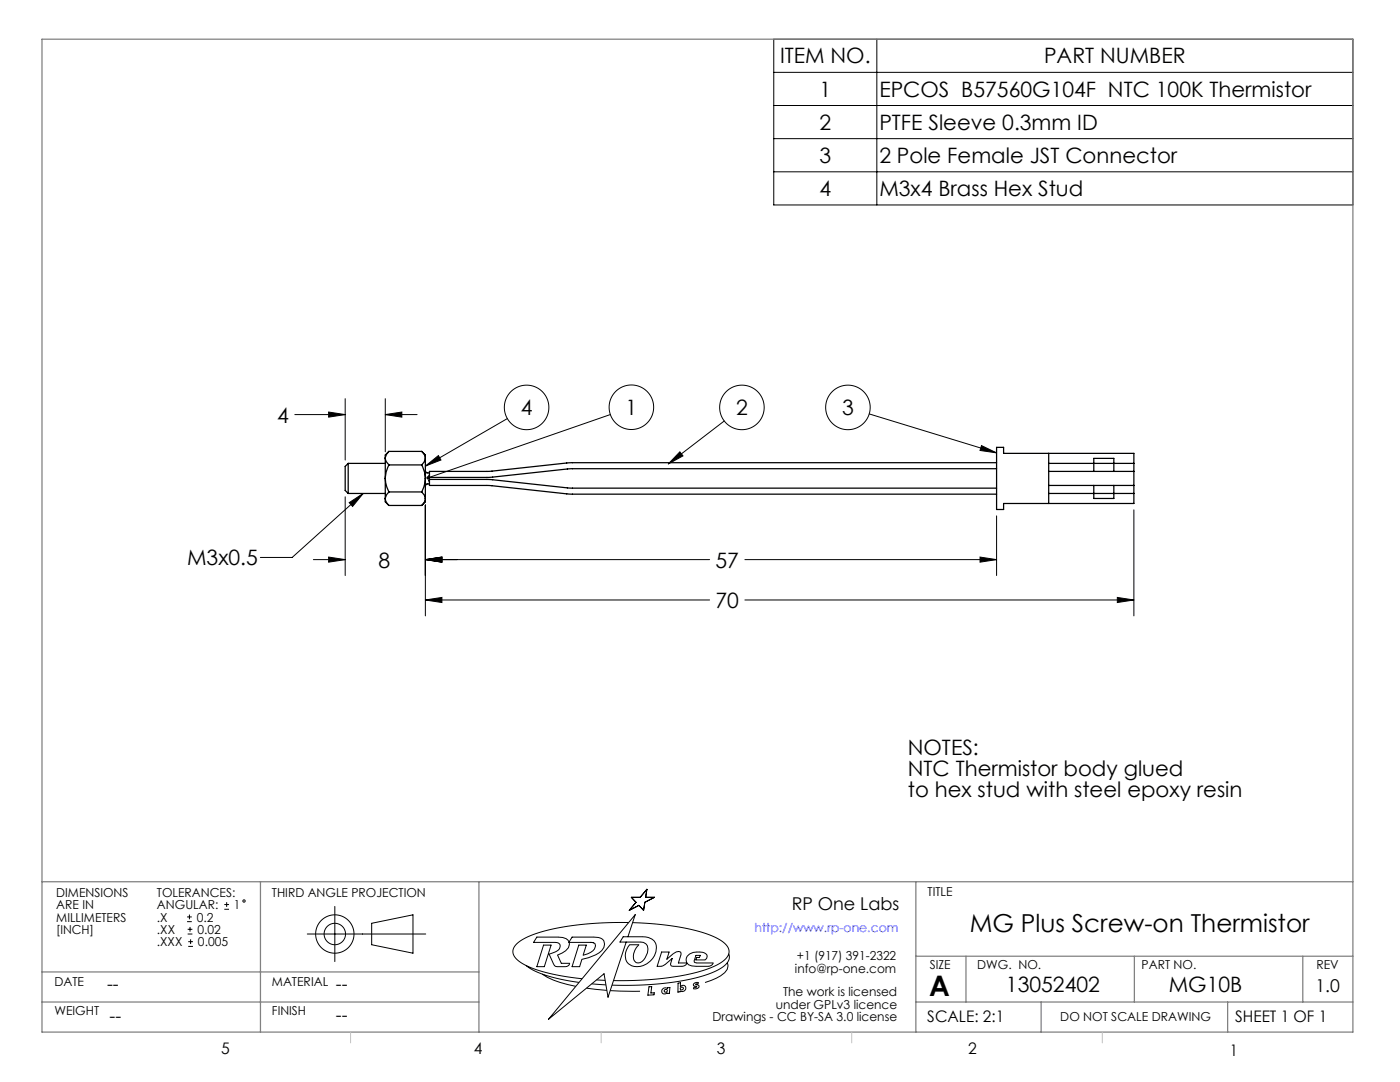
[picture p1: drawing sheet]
<svg xmlns="http://www.w3.org/2000/svg" width="279mm" height="216mm" viewBox="0 0 279 216" stroke-linecap="round" stroke-linejoin="round" font-family="sans-serif">
<g fill="none" stroke="#000" stroke-width=".2">
<path d="M154.4 7.8h115.6v33.1h-115.6zM154.4 14.4h115.6M175 7.8v33.1M154.4 21.1h115.6M154.4 27.7h115.6M154.4 34.3h115.6M68.9 79.6v12.2M76.9 79.6v10.6M58.8 82.7h10.1M65.6 82.2l3.3 .5-3.3 .5zM68.9 99.1v15.7M72.5 98.5l-14.2 12.7h-6.3"/>
<path d="M76.9 82.7l3.3-.5v1zM76.9 82.7h6.3M84.9 93l2.6-2.1 .5 .9zM101.2 83.5l-16.3 9.5M121.8 82.7l-36.4 12.6M135.7 90.2l.6 .8-2.9 1.6zM144.5 84l-11.1 8.6M173.5 82.6l25.4 7.8M195.9 88.9l3 1.5-3.3-.5zM62.5 111.7h6.4M65.6 111.2l3.3 .5-3.3 .5zM69.7 100.3l2.8-1.8-2.1 2.6z"/>
<path d="M84.9 111.7l3.3-.5v1zM84.9 119.7l3.3-.5v1zM84.9 100.8v22.1M84.9 111.7h56.7M84.9 119.7h56.7M148.7 111.7h50.2M148.7 119.7h77.6M195.6 111.2l3.3 .5-3.3 .5zM198.9 102.9v11.9M223 119.2l3.3 .5-3.3 .5zM226.3 101.7v21.2M126 179.1h1.8l1.3-1.6-.3 1.6h1.8l-1.9 .9-.3 1.6-.9-.9-1.9 .9 1.3-1.6z"/>
<path d="M37.3 183.9h1M37.3 183h1M37.5 186.4h.9M37.5 185.4h.9M37.6 188.8h.9M37.6 187.9h.9M37.8 182.5v.9M37.9 185v.9M38 187.4v1M44.8 181.4h.9M44.8 180.5h.9M45.2 180v1"/>
<path d="M61.3 186.4h23.7M66.8 180.9v11M74.2 184.2l8.2-1.7v7.7l-8.2-1.7zM105 192.7a19.7 19.7 0 0 0 8.8 3.1l1.8 .2M108.2 194.4a16.2 16.2 0 0 0 6.7 2.4M108.5 188.6h1.5l-1.4 4.3h-1.5zM113.6 188a1.96 1.96 0 0 0-2.2-1h-4.3l-.6 1h4.3a.85 .85 0 0 1 1 .8 1.73 1.73 0 0 1-1.5 1.3l-.7 .3 .8 1.8a.79 .79 0 0 0 .8 .7h1.6a.8 .8 0 0 0 .9-.7h-1.7l-.7-1.6a3 3 0 0 0 2.3-2.2v-.4M114.2 187h4.3a1.69 1.69 0 0 1 2.2 1.4 2.64 2.64 0 0 1-1.8 2.1l-1.4 .6-1.4 .3-.4 1.5h-1.5l1.3-4.3h1.5l-.6 2a2.88 2.88 0 0 0 2.4-1.9 .76 .76 0 0 0-1-.7h-4.3zM117 197.2l4.1 .4M118.1 196.3l2.8 .2M119 195.5l1.8 .1M121.8 197.7l5.9 .1"/>
<path d="M124.4 186.9h3.8a2.34 2.34 0 0 1 2.8 2.2 3.9 3.9 0 0 1-5 3.6 2.38 2.38 0 0 1-.7-3.8l.3-.4h1.9a2.85 2.85 0 0 0-.9 3.2 1.29 1.29 0 0 0 2.2-.6 2.26 2.26 0 0 0 .1-2.8l-.5-.3h-.5h-4.2zM125.3 186.9l1.5-4.4-17.3 20.9 11-9.1 .8 4.7 3.7-11M125.5 184.1a55.8 55.8 0 0 0-19.4 2.5 6 6 0 0 0-3.7 2.8 2.59 2.59 0 0 0 1.7 2.8 31.2 31.2 0 0 0 12.1 3.1M126.2 184.1a45.9 45.9 0 0 1 16.5 2.9 3.9 3.9 0 0 1 2.8 2.9 3.9 3.9 0 0 1-2.7 2.8 44.4 44.4 0 0 1-16.4 2.9l-4 .1M129.5 196.9h.6l-.2 1.2h.7l-.1 .4-1.2 .1zM132 190h1.5l-.4 1.4 1.9-1.5h.5l.3 .1 .1 .5-.5 1.6h1.7a1.06 1.06 0 0 1-1 .7l-2.2-.1-.1-.4 .4-1.1-2 1.6h-1.1zM132.2 197.4l.5-.3 .5 .2v-.2l.5-.1-.1 1.2-.5 .1v-.2a.59 .59 0 0 1-.8 .1 .59 .59 0 0 1-.1-.8zM135.3 196.2l.5-.1v.8a.63 .63 0 0 1 1.1 0 .63 .63 0 0 1-.6 .9l-.5-.1v.2l-.5 .1zM136.4 197.2a.3 .3 0 0 0-.4-.3 .3 .3 0 0 0-.2 .4 .3 .3 0 0 0 .4 .2l.2-.3M137.1 190.8a3.2 3.2 0 0 1 3.9-.4l.1 .4-.1 .4-.3 .3h-1.8l.1-.4h.6l.2-.5h-.9l-.3 1.4 .5 .1h3.2a1.02 1.02 0 0 1-1 .7l-3.2-.1a1.2 1.2 0 0 1-1-1.9zM138.5 196.3l.4-.2h.5l-.1 .2h-.3l-.1 .2a.43 .43 0 0 1 .4 .1 .43 .43 0 0 1 .1 .5l-.4 .2h-.6l.1-.3h.4l.2-.1-.1-.1a.4 .4 0 0 1-.5-.1 .4 .4 0 0 1 0-.4zM145.1 192.1a1.58 1.58 0 0 1-.5 2 10.2 10.2 0 0 1-3.9 1.9"/>
<path d="M145.4 190.3a2.32 2.32 0 0 1-1.4 2.8 28.8 28.8 0 0 1-11.7 3.1 73.7 73.7 0 0 1-10.2 .4"/>
<circle cx="105.1" cy="81.3" r="4.4"/>
<circle cx="126" cy="81.3" r="4.4"/>
<circle cx="148.1" cy="81.3" r="4.4"/>
<circle cx="169.2" cy="81.3" r="4.4"/>
<circle cx="48.7" cy="179.8" r=".24"/>
<circle cx="66.8" cy="186.4" r="2.14"/>
<circle cx="66.8" cy="186.4" r="3.8"/>
<circle cx="132.8" cy="197.7" r=".32"/>
</g>
<g fill="none" stroke="#808080" stroke-width=".25">
<path d="M8.4 7.8h261.6v198.1h-261.6zM8.4 175.9h261.6M52 175.9v30M95.6 175.9v30M182.8 175.9v30M8.4 199.9h87.2M8.4 193.9h87.2M182.8 199.9h87.2M182.8 190.8h87.2M192.8 190.8v9.1M207.8 199.9v6M226.4 190.8v9.1"/>
<path d="M245 199.9v6M260 190.8v9.1"/>
</g>
<path d="M70 205.9v2.2M120 205.9v2.2M170 205.9v2.2M220 205.9v2.2" fill="none" stroke="#c0c0c0" stroke-width=".2"/>
<g fill="#000">
<path d="M69.7 100.3l2.8-1.8-2.1 2.6z"/>
<path d="M195.9 88.9l3 1.5-3.3-.5zM85.2 95.1l-.1 .4 .3-.2-.3 .2a.34 .34 0 0 0 .5 .1 .34 .34 0 0 0 .1-.5 .34 .34 0 0 0-.5 0zM135.7 90.2l.6 .8-2.9 1.6zM84.9 93l2.6-2.1 .5 .9z"/>
<path d="M84.9 111.7l3.3-.5v1zM195.6 111.2l3.3 .5-3.3 .5zM84.9 111.7l3.3-.5v1zM65.6 111.2l3.3 .5-3.3 .5zM65.6 82.2l3.3 .5-3.3 .5zM76.9 82.7l3.3-.5v1zM84.9 119.7l3.3-.5v1zM223 119.2l3.3 .5-3.3 .5z"/>
</g>
<g fill="none" stroke="#000" stroke-width=".25">
<path d="M69.5 92.5l-.6 .6v4.8l.6 .6M69.5 92.5v6M69.5 92.5h7.4M69.5 98.5h7.4M76.9 91.4l.2 .7 .5 .7M76.9 91.4v4.1M76.9 95.5l.3 1.7 .4 1M76.9 95.5v4M76.9 99.5a2.03 2.03 0 0 0 .7 1.4M76.9 99.5v.6l.7 .8M77.6 90.1a1.69 1.69 0 0 0-.7 1.3M77.6 92.8a5.9 5.9 0 0 0-.7 2.7"/>
<path d="M77.6 98.2l-.5 .5-.2 .8M77.6 90.1l-.7 .7v.6M77.6 92.8h6.6M77.6 90.1h6.6M77.6 98.2h6.6M84.2 92.8a5.9 5.9 0 0 1 .7 2.7M84.2 90.1a2.02 2.02 0 0 1 .7 1.3M84.2 98.2l.5 .6 .2 .7M84.2 90.1l.7 .7v.6M84.9 91.4l-.3 .8-.4 .6M84.9 91.4v4.1M84.9 95.5l-.1 .9-.6 1.8"/>
<path d="M84.9 95.5v4M84.9 99.5l-.3 .8-.4 .6M84.9 99.5v.6l-.7 .8M84.9 94.1l.3 .3h.5M85.7 95v1M85.7 96.6h-.5l-.3 .3M198.9 92.3h-84.9l-16.2 1.7-12.1 .1v1.2l12-.1 16.4-1.7h84.8M198.9 97.4h-84.8l-16.4-1.7h-12v1.2h12.1l16.2 1.7h84.9M198.9 89.3h1.4v1.2h26v10h-26v1.2h-1.4zM209.3 92.5h17M209.3 98.5h17M209.3 94.1h17"/>
<path d="M209.3 96.9h17M209.3 90.5v10M218.3 94.1v-2.6h4v2.6M218.3 96.9v2.6h4v-2.6M77.6 100.9h6.6"/>
</g>
<text font-size="5.6" x="185.4" y="198.7">A</text>
<text font-size="4.9" x="193.5" y="186">MG Plus Screw-on Thermistor</text>
<g font-size="4.2">
<text x="155.7" y="12.7">ITEM NO.</text>
<text x="208.4" y="12.7">PART NUMBER</text>
<text x="163.5" y="19.3">1</text>
<text x="175.5" y="19.3">EPCOS B57560G104F NTC 100K Thermistor</text>
<text x="163.5" y="25.9">2</text>
<text x="175.5" y="25.9">PTFE Sleeve 0.3mm ID</text>
<text x="163.5" y="32.5">3</text>
<text x="175.5" y="32.5">2 Pole Female JST Connector</text>
<text x="163.5" y="39.1">4</text>
<text x="175.5" y="39.1">M3x4 Brass Hex Stud</text>
<text x="103.9" y="82.8">4</text>
<text x="124.8" y="82.7">1</text>
<text x="146.9" y="82.8">2</text>
<text x="168" y="82.8">3</text>
<text x="55.3" y="84.3">4</text>
<text x="37.3" y="112.8">M3x0.5</text>
<text x="75.6" y="113.3">8</text>
<text x="142.8" y="113.3">57</text>
<text x="142.8" y="121.3">70</text>
<text x="181.2" y="150.6">NOTES:</text>
<text x="181.2" y="154.8">NTC Thermistor body glued</text>
<text x="181.2" y="159">to hex stud with steel epoxy resin</text>
<text x="200.8" y="198">13052402</text>
<text x="233.2" y="198">MG10B</text>
</g>
<g font-size="3.5">
<text x="158" y="181.5">RP One Labs</text>
<text x="21.4" y="197.6">--</text>
<text x="67" y="197.6">--</text>
<text x="262.5" y="198">1.0</text>
<text x="21.9" y="203.8">--</text>
<text x="67" y="203.7">--</text>
</g>
<g font-size="3.2">
<text x="185.1" y="204">SCALE: 2:1</text>
<text x="246.5" y="204">SHEET 1 OF 1</text>
<text x="44.2" y="210.4">5</text>
<text x="94.6" y="210.3">4</text>
<text x="143.1" y="210.4">3</text>
<text x="193.2" y="210.3">2</text>
<text x="245.4" y="210.6">1</text>
</g>
<g font-size="2.5">
<text x="11.2" y="179">DIMENSIONS</text>
<text x="31.3" y="179">TOLERANCES:</text>
<text x="54.3" y="179">THIRD ANGLE PROJECTION</text>
<text x="185.1" y="178.9">TITLE</text>
<text x="11.2" y="181.4">ARE IN</text>
<text x="11.2" y="183.9">MILLIMETERS</text>
<text x="31.3" y="183.9">.X</text>
<text x="31.3" y="181.4">ANGULAR:</text>
<text x="39.3" y="183.9">0.2</text>
<text x="46.7" y="181.4">1</text>
<text x="11.2" y="186.4">[INCH]</text>
<text x="31.3" y="186.4">.XX</text>
<text x="31.3" y="188.8">.XXX</text>
<text x="39.4" y="186.4">0.02</text>
<text x="39.5" y="188.8">0.005</text>
<text x="159" y="191.6">+1 (917) 391-2322</text>
<text x="10.9" y="196.7">DATE</text>
<text x="54.3" y="196.7">MATERIAL</text>
<text x="158.6" y="194.1">info@rp-one.com</text>
<text x="185.5" y="193.4">SIZE</text>
<text x="195" y="193.3">DWG. NO.</text>
<text x="227.8" y="193.4">PART NO.</text>
<text x="262.7" y="193.3">REV</text>
<text x="10.9" y="202.6">WEIGHT</text>
<text x="54.3" y="202.6">FINISH</text>
<text x="142.2" y="203.7">Drawings - CC BY-SA 3.0 license</text>
<text x="154.8" y="201.3">under GPLv3 licence</text>
<text x="156.3" y="198.8">The work is licensed</text>
<text x="211.6" y="203.7">DO NOT SCALE DRAWING</text>
</g>
<text font-size="2.5" fill="#00f" x="150.6" y="186">http://www.rp-one.com</text>
</svg>
